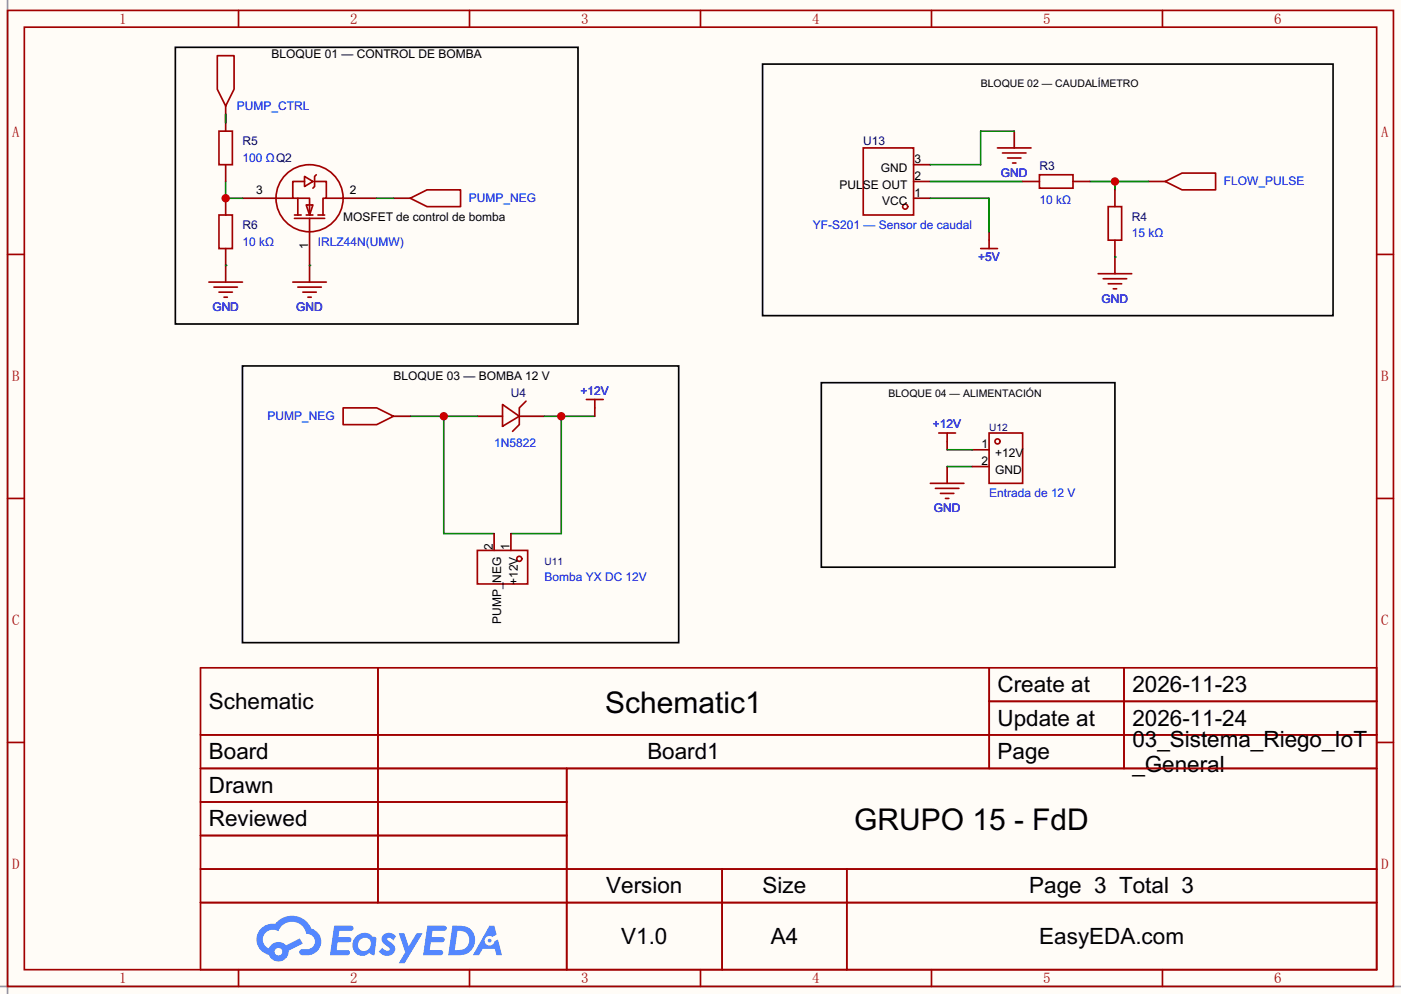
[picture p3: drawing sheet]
<svg xmlns="http://www.w3.org/2000/svg" width="212mm" height="151mm" viewBox="0 0 212 151" stroke-linecap="round" stroke-linejoin="round" font-family="sans-serif">
<path d="M0 0h212.1v150.5h-212.1z" fill="#fffcf7"/>
<path d="M1.1 0v150.5M0 149.4h212.1" fill="none" stroke="#999" stroke-width=".25"/>
<g fill="none" stroke="#a10000" stroke-width=".25">
<path d="M1.1 1.6h209.8v147.8h-209.8zM3.7 4.1h204.7v142.8h-204.7zM36.1 1.6v2.5M71.1 1.6v2.5M106 1.6v2.5M141 1.6v2.5M176 1.6v2.5M1.1 38.5h2.6M208.4 38.5h2.5M1.1 75.5h2.6M208.4 75.5h2.5M1.1 112.4h2.6"/>
<path d="M30.4 101.1h178v45.8h-178zM30.4 111.3h178M30.4 116.4h178M57.2 101.1v35.6M85.8 116.4v30.5M149.8 101.1v15.3M149.8 106.2h58.6M170.2 101.1v15.3M208.4 112.4h2.5M30.4 121.5h55.4M30.4 131.6h178M30.4 126.5h55.4"/>
<path d="M30.4 136.7h178M109.3 131.6v15.3M128.2 131.6v15.3M36.1 146.9v2.5M71.1 146.9v2.5M106 146.9v2.5M141 146.9v2.5M176 146.9v2.5"/>
</g>
<g fill="#5487ff">
<path d="M58.1 141.5a1.3 1.3 0 0 1 1.8 .3l-.4 .7a.54 .54 0 0 0-.9-.3l.1 .2a2.32 2.32 0 0 1 1.1 1.3 1.36 1.36 0 0 1-1.1 1.1 1.36 1.36 0 0 1-1.4-.7l.6-.5a.7 .7 0 0 0 1.1 .2l-.1-.2a2.4 2.4 0 0 1-1.1-1.4l.1-.5z"/>
<path d="M60.4 141.4h.8l.7 1.9 1.2-1.9h.9l-2.7 4.5h-.9l.9-1.7z"/>
<path d="M50.6 140.2h1.6a1.31 1.31 0 0 1 1.3 .2 .4 .4 0 0 1-.4 .6h-1.7l-.2 .9h1.7a.4 .4 0 0 1 .3 .5 .4 .4 0 0 1-.4 .3h-1.7l-.2 1.2h.9a1.23 1.23 0 0 1 1.1 .2 .39 .39 0 0 1-.3 .6h-2.6z"/>
<path d="M64.7 140.2h1.6a1.32 1.32 0 0 1 1.3 .2 .39 .39 0 0 1-.4 .6h-1.7l-.2 .9h1.7a.4 .4 0 0 1 .3 .4 .4 .4 0 0 1-.4 .4h-1.7l-.1 1.2h.8a1.23 1.23 0 0 1 1.1 .2 .39 .39 0 0 1-.3 .6h-2.6z"/>
<path d="M74.1 140.2h.7l.4 1.3-.7 .4a.75 .75 0 0 0-1.1 .3 .75 .75 0 0 0 .5 1 .75 .75 0 0 0 1-.6l.5-.3 .6 2.4h-.9l-.2-1h-1.8l-.6 1h-.9z"/>
<path d="M68.5 140.2l-.6 4.5h1.4a2.27 2.27 0 0 0 2.5-1.7 2.27 2.27 0 0 0-1.3-2.7zM69.3 141a1.5 1.5 0 0 1 1.8 1.5 1.5 1.5 0 0 1-2 1.4h-.3z"/>
<path d="M53.9 141.8a1.62 1.62 0 0 0-.4 2.1 1.62 1.62 0 0 0 2.1 .7l.3-.3 .4 .3 .4 .1 .3-2.5-.2-.3h-.1a.57 .57 0 0 1-.6-.4 1.73 1.73 0 0 0-2.2 .3zM54.5 142.3a.96 .96 0 0 1 1.5 .1 .96 .96 0 0 1-.3 1.4 .95 .95 0 0 1-1.3-.1 .95 .95 0 0 1 .1-1.4z"/>
<path d="M39.5 140.6a2.37 2.37 0 0 0 1.2 4 1.54 1.54 0 0 0 1.8 1 1.54 1.54 0 0 0 1.2-1.6l2.1-1.1-.4-.8-2.1 1.1a1.57 1.57 0 0 0-2.6 .5 1.5 1.5 0 0 1-.7-2.2 1.5 1.5 0 0 1 2.1-.5 2.23 2.23 0 0 1 2.3-1.4 2.23 2.23 0 0 1 2 1.9 1.16 1.16 0 0 1 1.3 1 1.16 1.16 0 0 1-1.1 1.3h-.7a.47 .47 0 0 0-.6 .4 .47 .47 0 0 0 .4 .5 2.26 2.26 0 0 0 2.9-2.5 2.12 2.12 0 0 0-1.5-1.6 3.2 3.2 0 0 0-5.4-.7h-.4a2.55 2.55 0 0 0-1.8 .7zM41.6 144.2a.58 .58 0 0 1 1.1 0 .58 .58 0 0 1-1.1 0z"/>
<circle cx="74.1" cy="142.5" r=".28"/>
</g>
<g fill="none" stroke="#a10000" stroke-width=".25">
<path d="M33.1 32.6h2.1v5h-2.1zM41.8 30h2.5M44.6 33.1h4.5M44.6 32.6h1M45.1 30v2.6M46.1 27.5h-1.8v2.5h2.6v2.6M46.1 26.7l1.3 .8-1.3 .7zM46.4 31h1l-.5 1.6zM46.4 32.6h1M46.9 33.1v2M47.6 27.5h1.8v2.5h-.5v2.6M47.9 26.5l-.3 .2v1.5l-.2 .3"/>
<path d="M48.1 32.6h1M49.4 30h2.5M130.7 22.4h7.6v10.2h-7.6zM76.1 61.3l2.5 1.7-2.5 1.6zM79.6 60.8l-1 1v2.5l-1 1"/>
<circle cx="46.9" cy="30" r="5.1"/>
<circle cx="137" cy="31.3" r=".38"/>
</g>
<path d="M34.2 30v2.6M34.2 37.6v2.6M36.7 30h5.1M46.9 35.1v5.1M51.9 30h5.1M138.3 30h2.5M138.3 27.5h2.5M138.3 24.9h2.5M72.3 63h3.8M78.6 63h3.8" fill="none" stroke="#870000" stroke-width=".25"/>
<path d="M34.2 27.5v2.5h2.5" fill="none" stroke="#008700" stroke-width=".25"/>
<circle cx="34.2" cy="30" r=".63" fill="#c00"/>
<path d="M62.1 63h10.2M67.2 63v17.8h7.6" fill="none" stroke="#008700" stroke-width=".25"/>
<circle cx="67.2" cy="63" r=".63" fill="#c00"/>
<path d="M82.4 63h7.6M85 63v17.8h-7.7" fill="none" stroke="#008700" stroke-width=".25"/>
<circle cx="85" cy="63" r=".63" fill="#c00"/>
<path d="M153.5 19.9v2.5M173.9 27.5h2.5" fill="none" stroke="#870000" stroke-width=".25"/>
<path d="M151 22.4h5.1M151.8 23.2h3.5M152.5 23.9h2.1M153.3 24.7h.5M176.4 27.5l2.5-1.3h5.1v2.6h-5.1z" fill="none" stroke="#a10000" stroke-width=".25"/>
<path d="M153.5 19.9h-5v5h-7.7M165 27.5h8.9M168.8 27.5v1.3" fill="none" stroke="#008700" stroke-width=".25"/>
<circle cx="168.8" cy="27.5" r=".63" fill="#c00"/>
<path d="M34.2 17.3v1.3M57 30h2.6M140.8 27.5h14M140.8 30h8.9v5.1M168.8 38.9h.1M34.2 40.2h.1M46.9 40.2h.1M143.4 70.7h3.8M143.4 68.1h3.8" fill="none" stroke="#008700" stroke-width=".25"/>
<path d="M26.5 7.2h61v41.9h-61zM115.4 9.7h86.4v38.1h-86.4zM36.7 55.4h66v41.9h-66zM124.3 58h44.5v27.9h-44.5z" fill="none" stroke="#000" stroke-width=".25"/>
<g fill="none" stroke="#870000" stroke-width=".25">
<path d="M34.2 16.1v3.8M34.2 24.9v2.6M59.6 30h2.5M149.7 35.1v1.3M154.8 27.5h2.6M162.4 27.5h2.6M168.8 28.8v2.5M168.8 36.4v5.1M34.2 40.2v2.5M46.9 40.2v2.5M59.6 63h2.5M90 61.8v1.2"/>
<path d="M143.4 66.9v1.2M143.4 70.7v2.5M147.2 68.1h2.5M147.2 70.7h2.5M74.8 80.8v2.6M77.3 80.8v2.6"/>
</g>
<g fill="none" stroke="#a10000" stroke-width=".25">
<path d="M32.9 8.4h2.5v5.1l-1.2 2.6-1.3-2.6zM33.1 19.9h2.1v5h-2.1zM62.1 30l2.5-1.2h5.1v2.5h-5.1zM148.5 37.6h2.5M149.7 36.4v1.2M157.4 26.5h5v2h-5zM167.8 31.3h2v5.1h-2zM31.6 42.7h5.1M32.4 43.5h3.5M33.1 44.2h2.1M33.9 45h.5M44.3 42.7h5.1"/>
<path d="M45.1 43.5h3.5M45.8 44.2h2.1M46.6 45h.5M166.2 41.5h5.1M167 42.2h3.6M167.8 43h2M168.5 43.7h.5M51.9 61.8h5.1l2.6 1.2-2.6 1.3h-5.1zM88.8 60.5h2.5M90 60.5v1.3M140.8 73.2h5.1M141.6 74h3.6"/>
<path d="M142.1 65.6h2.6M142.4 74.7h2M143.1 75.5h.5M143.4 65.6v1.3M149.7 65.6h5.1v7.6h-5.1zM72.3 83.4h7.6v5h-7.6z"/>
<circle cx="151" cy="66.9" r=".38"/>
<circle cx="78.6" cy="84.6" r=".38"/>
</g>
<g font-size="4.5">
<text x="91.6" y="107.9">Schematic1</text>
<text x="129.3" y="125.7">GRUPO 15 - FdD</text>
</g>
<g font-size="3.4">
<text x="31.6" y="107.4">Schematic</text>
<text x="151" y="104.8">Create at</text>
<text x="171.4" y="104.8">2026-11-23</text>
<text x="151" y="109.9">Update at</text>
<text x="171.4" y="109.9">2026-11-24</text>
<text x="171.4" y="113.1">03_Sistema_Riego_IoT</text>
<text x="31.6" y="115">Board</text>
<text x="98" y="115">Board1</text>
<text x="151" y="115">Page</text>
<text x="171.4" y="116.9">_General</text>
<text x="31.6" y="120.1">Drawn</text>
<text x="31.6" y="125.2">Reviewed</text>
<text x="91.8" y="135.3">Version</text>
<text x="115.5" y="135.3">Size</text>
<text x="155.8" y="135.3">Page 3 Total 3</text>
<text x="94.1" y="142.9">V1.0</text>
<text x="116.7" y="142.9">A4</text>
<text x="157.3" y="142.9">EasyEDA.com</text>
</g>
<g font-size="2.3" fill="#a00000">
<text x="18.1" y="3.6">1</text>
<text x="53" y="3.6">2</text>
<text x="88" y="3.6">3</text>
<text x="123" y="3.6">4</text>
<text x="157.9" y="3.6">5</text>
<text x="192.9" y="3.6">6</text>
<text x="1.8" y="20.8">A</text>
<text x="209.1" y="20.8">A</text>
<text x="1.8" y="57.7">B</text>
<text x="209.1" y="57.7">B</text>
<text x="1.8" y="94.7">C</text>
<text x="209.1" y="94.7">C</text>
<text x="1.8" y="131.7">D</text>
<text x="209.1" y="131.7">D</text>
<text x="18.1" y="148.9">1</text>
<text x="53" y="148.9">2</text>
<text x="88" y="148.9">3</text>
<text x="123" y="148.9">4</text>
<text x="157.9" y="148.9">5</text>
<text x="192.9" y="148.9">6</text>
</g>
<g font-size="1.8">
<text x="41.1" y="8.8">BLOQUE 01 — CONTROL DE BOMBA</text>
<text x="38.8" y="29.3">3</text>
<text x="53" y="29.3">2</text>
<text x="127.1" y="28.6">PULSE OUT</text>
<text x="133.3" y="26">GND</text>
<text x="138.4" y="29.8">1</text>
<text x="138.4" y="27.3">2</text>
<text x="138.4" y="24.7">3</text>
<text x="51.9" y="33.4">MOSFET de control de bomba</text>
<text x="133.5" y="31.1">VCC</text>
<text x="46.7" y="37.6" transform="rotate(-90 46.7 37.6)">1</text>
<text x="59.6" y="57.5">BLOQUE 03 — BOMBA 12 V</text>
<text x="148.6" y="67.9">1</text>
<text x="148.6" y="70.5">2</text>
<text x="150.7" y="69.2">+12V</text>
<text x="150.7" y="71.7">GND</text>
<text x="74.6" y="83.2" transform="rotate(-90 74.6 83.2)">2</text>
<text x="77.1" y="83.2" transform="rotate(-90 77.1 83.2)">1</text>
<text x="78.4" y="88.6" transform="rotate(-90 78.4 88.6)">+12V</text>
<text x="75.9" y="94.5" transform="rotate(-90 75.9 94.5)">PUMP_NEG</text>
</g>
<g font-size="1.8" fill="#00f">
<text x="35.9" y="16.6">PUMP_CTRL</text>
<text x="36.7" y="24.5">100 ΩQ2</text>
<text x="185.3" y="28.1">FLOW_PULSE</text>
<text x="71" y="30.6">PUMP_NEG</text>
<text x="123.1" y="34.7">YF-S201 — Sensor de caudal</text>
<text x="157.4" y="30.9">10 kΩ</text>
<text x="171.3" y="35.9">15 kΩ</text>
<text x="36.7" y="37.2">10 kΩ</text>
<text x="48.1" y="37.2">IRLZ44N(UMW)</text>
<text x="40.5" y="63.6">PUMP_NEG</text>
<text x="74.8" y="67.7">1N5822</text>
<text x="149.7" y="75.3">Entrada de 12 V</text>
<text x="82.4" y="88">Bomba YX DC 12V</text>
</g>
<g font-size="1.8" fill="#000080">
<text x="36.7" y="22">R5</text>
<text x="130.7" y="22">U13</text>
<text x="151.5" y="26.8">GND</text>
<text x="157.4" y="25.8">R3</text>
<text x="36.7" y="34.7">R6</text>
<text x="171.3" y="33.4">R4</text>
<text x="148.1" y="39.5">+5V</text>
<text x="32.1" y="47.1">GND</text>
<text x="44.8" y="47.1">GND</text>
<text x="166.8" y="45.8">GND</text>
<text x="87.9" y="59.8">+12V</text>
<text x="77.3" y="60.1">U4</text>
<text x="141.2" y="64.9">+12V</text>
<text x="141.4" y="77.6">GND</text>
</g>
<g font-size="1.6">
<text x="148.5" y="13.1">BLOQUE 02 — CAUDALÍMETRO</text>
<text x="134.5" y="60.1">BLOQUE 04 — ALIMENTACIÓN</text>
</g>
<g font-size="1.5" fill="#000080">
<text x="149.7" y="65.2">U12</text>
<text x="82.4" y="85.5">U11</text>
</g>
</svg>
